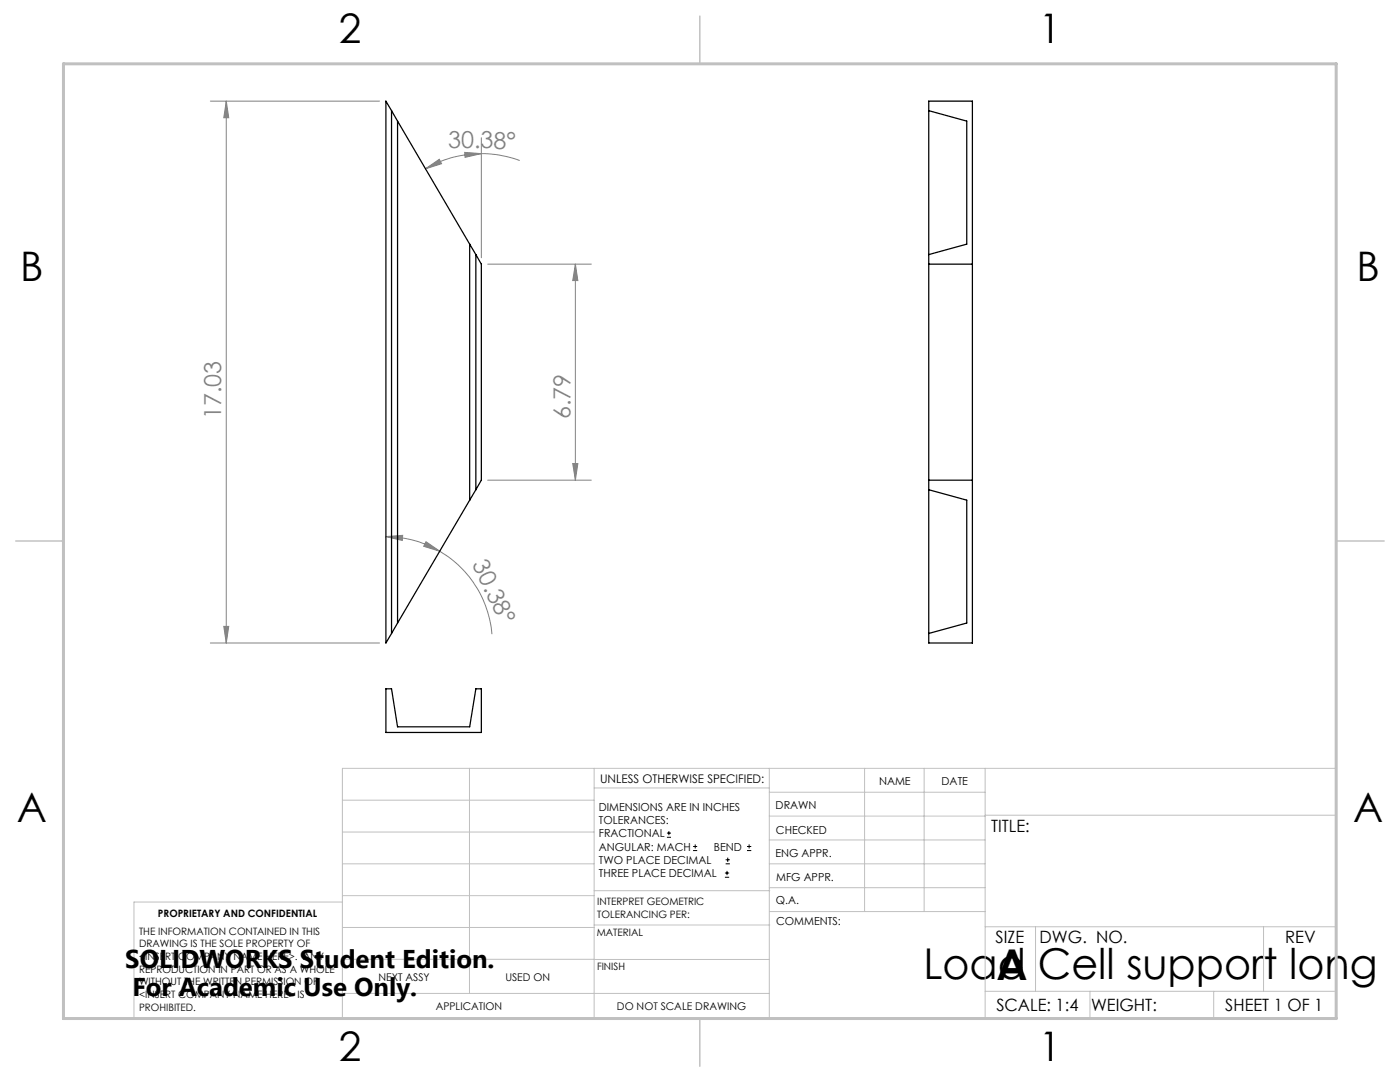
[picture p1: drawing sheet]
<svg xmlns="http://www.w3.org/2000/svg" width="279mm" height="216mm" viewBox="0 0 279 216" stroke-linecap="round" stroke-linejoin="round" font-family="sans-serif">
<g fill="none" stroke="#000" stroke-width=".2">
<path d="M133.1 167.1h.8M133.1 166.2h.8M133.5 165.8v.9M138.3 169.7h.8M138.3 168.9h.8M138.7 168.5v.8M144.7 175h.8M144.7 174.2h.8M144.8 172.4h.9M144.8 171.6h.9M145.1 173.8v.8M145.2 171.1v.9"/>
<path d="M149.1 169.7h.8M149.1 168.9h.8M149.5 168.5v.8"/>
</g>
<g fill="none" stroke="#808080" stroke-width=".2">
<path d="M42 20.2h33.7M45.2 20.2v108.1M45.2 20.2l.4 3.3h-.9zM84.9 33.7l2.8-1.9 .4 .9zM92.7 30.4l3.4 .3-3.3 .7zM96.1 30.7a21.7 21.7 0 0 0-11.2 3M96.1 30.7a21.5 21.5 0 0 1 7.6 1.3M96.1 27.5v23.9M97.3 52.7h20.7M114.8 52.7l.5 3.3h-1zM114.8 52.7v43.1M97.3 95.8h20.7"/>
<path d="M114.3 92.5h1l-.5 3.3zM77 107.1l3.4-.3-.1 1zM77 107.1a21.5 21.5 0 0 1 10.8 2.9M85 108.1l2.8 1.9-3.2-1zM87.8 110a21.4 21.4 0 0 1 10.4 16.5M42 128.3h33.7M44.7 125h.9l-.4 3.3z"/>
</g>
<g fill="none" stroke="#c0c0c0" stroke-width=".2">
<path d="M68.3 159.7h50.3M93.7 153.3v44.9M118.6 153.3v49.9M118.6 157.2h34.9M153.5 153.3v49.9M153.5 158.1h43.1M172.5 153.3v28.6M184.4 153.3v28.6M196.6 153.3v49.9M68.3 180h-41.6v23.2h240v-49.9h-198.4v49.9M68.3 178.7h50.3M68.3 172.4h50.3"/>
<path d="M68.3 166h50.3M118.6 177.7h35M153.5 167.6h43.1M153.5 162.8h43.1M153.5 172.4h43.1M153.5 177.1h43.1M196.6 162.7h70.1M68.3 198.2h85.2M68.3 191.4l85.2 .1M68.3 185.1h50.3M118.6 184.6h35M153.6 181.9h43"/>
<path d="M196.6 197.8h70.1M196.6 184.9h70.1M206.7 184.9v12.9M217.5 197.8v5.4M242.2 197.8v5.4M252.2 184.9v12.9"/>
</g>
<path d="M139.7 3.2v9.5M3.1 107.9h9.6M266.7 107.9h9.5M139.7 203.2v9.6" fill="none" stroke="#c0c0c0" stroke-width=".3"/>
<path d="M12.7 12.7h254v190.5h-254z" fill="none" stroke="#c0c0c0" stroke-width=".6"/>
<g fill="#808080">
<path d="M85 108.1l2.8 1.9-3.2-1zM77 107.1l3.4-.3-.1 1z"/>
<path d="M92.7 30.4l3.4 .3-3.3 .7zM84.9 33.7l2.8-1.9 .4 .9z"/>
<path d="M44.7 125h.9l-.4 3.3zM45.2 20.2l.4 3.3h-.9zM114.3 92.5h1l-.5 3.3zM114.8 52.7l.5 3.3h-1z"/>
</g>
<g fill="none" stroke="#000" stroke-width=".25">
<path d="M78.1 22.1v104.3M78.1 22.1l1.2 2.1M78.1 22.1l-1.1-1.9v108.1l1.1-1.9M79.3 24.2v100.1M79.3 24.2l14.4 24.5M185.3 20.2h8.8v108.1h-8.8zM185.3 22.1l7.6 2.1v24.5l-7.6 2.1M93.7 48.7l1.3 2.1M93.7 48.7v51.1M95 50.8l1.1 1.9v43.1l-1.1 1.9M95 50.8v46.9M185.3 52.7h8.8"/>
<path d="M93.7 99.8l-14.4 24.5M95 97.7l-1.3 2.1M185.3 95.8h8.8M185.3 97.7l7.6 2.1v24.5l-7.6 2.1M77 137.4h1.1l1.2 7.6h14.4l1.3-7.6h1.1v8.8h-19.1zM79.3 124.3l-1.2 2.1"/>
</g>
<g font-size="8.5">
<text x="184.3" y="195.4">Load Cell support long</text>
<text x="198.9" y="195.5">A</text>
</g>
<g font-size="8.1">
<text x="67.6" y="8.5">2</text>
<text x="207.3" y="8.5">1</text>
<text x="4" y="56.1">B</text>
<text x="270.7" y="56.1">B</text>
<text x="3.3" y="164.1">A</text>
<text x="270" y="164.1">A</text>
<text x="67.6" y="211.7">2</text>
<text x="207.3" y="211.7">1</text>
</g>
<g font-size="5.1">
<text x="25" y="193.2">SOLIDWORKS Student Edition.</text>
<text x="26.4" y="198.8">For Academic Use Only.</text>
</g>
<g font-size="4.7" fill="#808080">
<text x="89.4" y="29.6">30.38°</text>
<text x="44.2" y="83.7" transform="rotate(-90 44.2 83.7)">17.03</text>
<text x="113.8" y="83.6" transform="rotate(-90 113.8 83.6)">6.79</text>
<text x="94.2" y="112.6" transform="rotate(64 94.2 112.6)">30.38°</text>
</g>
<g font-size="3.4">
<text x="197.8" y="166">TITLE:</text>
<text x="198.7" y="188.1">SIZE</text>
<text x="207.5" y="188.1">DWG. NO.</text>
<text x="256.5" y="188.2">REV</text>
<text x="198.8" y="201.7">SCALE: 1:4</text>
<text x="217.7" y="201.8">WEIGHT:</text>
<text x="244.5" y="201.7">SHEET 1 OF 1</text>
</g>
<text font-size="2.4" x="119.8" y="156.2">UNLESS OTHERWISE SPECIFIED:</text>
<g font-size="2.2">
<text x="119.5" y="161.8">DIMENSIONS ARE IN INCHES</text>
<text x="154.8" y="161.4">DRAWN</text>
<text x="175.4" y="156.6">NAME</text>
<text x="187.9" y="156.7">DATE</text>
<text x="119.5" y="164.4">TOLERANCES:</text>
<text x="119.5" y="167.1">FRACTIONAL</text>
<text x="154.9" y="166.3">CHECKED</text>
<text x="119.5" y="169.7">ANGULAR: MACH</text>
<text x="119.5" y="172.4">TWO PLACE DECIMAL</text>
<text x="142.5" y="169.7">BEND</text>
<text x="154.8" y="171">ENG APPR.</text>
<text x="119.5" y="175">THREE PLACE DECIMAL</text>
<text x="154.9" y="175.7">MFG APPR.</text>
<text x="154.9" y="180.4">Q.A.</text>
<text x="154.9" y="184.6">COMMENTS:</text>
</g>
<g font-size="2.1">
<text x="75.5" y="195.7">NEXT ASSY</text>
<text x="100.9" y="195.7">USED ON</text>
<text x="86.9" y="201.5">APPLICATION</text>
<text x="123.1" y="201.6">DO NOT SCALE DRAWING</text>
</g>
<g font-size="2">
<text x="31.5" y="182.9">PROPRIETARY AND CONFIDENTIAL</text>
<text x="119.2" y="180.6">INTERPRET GEOMETRIC</text>
<text x="119.2" y="183.1">TOLERANCING PER:</text>
<text x="27.8" y="186.5">THE INFORMATION CONTAINED IN THIS</text>
<text x="27.8" y="189">DRAWING IS THE SOLE PROPERTY OF</text>
<text x="27.8" y="191.6">&lt;INSERT COMPANY NAME HERE&gt;. ANY</text>
<text x="119.1" y="186.7">MATERIAL</text>
<text x="27.8" y="194.1">REPRODUCTION IN PART OR AS A WHOLE</text>
<text x="27.8" y="196.6">WITHOUT THE WRITTEN PERMISSION OF</text>
<text x="119.1" y="193.5">FINISH</text>
<text x="27.8" y="199.1">&lt;INSERT COMPANY NAME HERE&gt; IS</text>
<text x="27.8" y="201.7">PROHIBITED.</text>
</g>
</svg>
